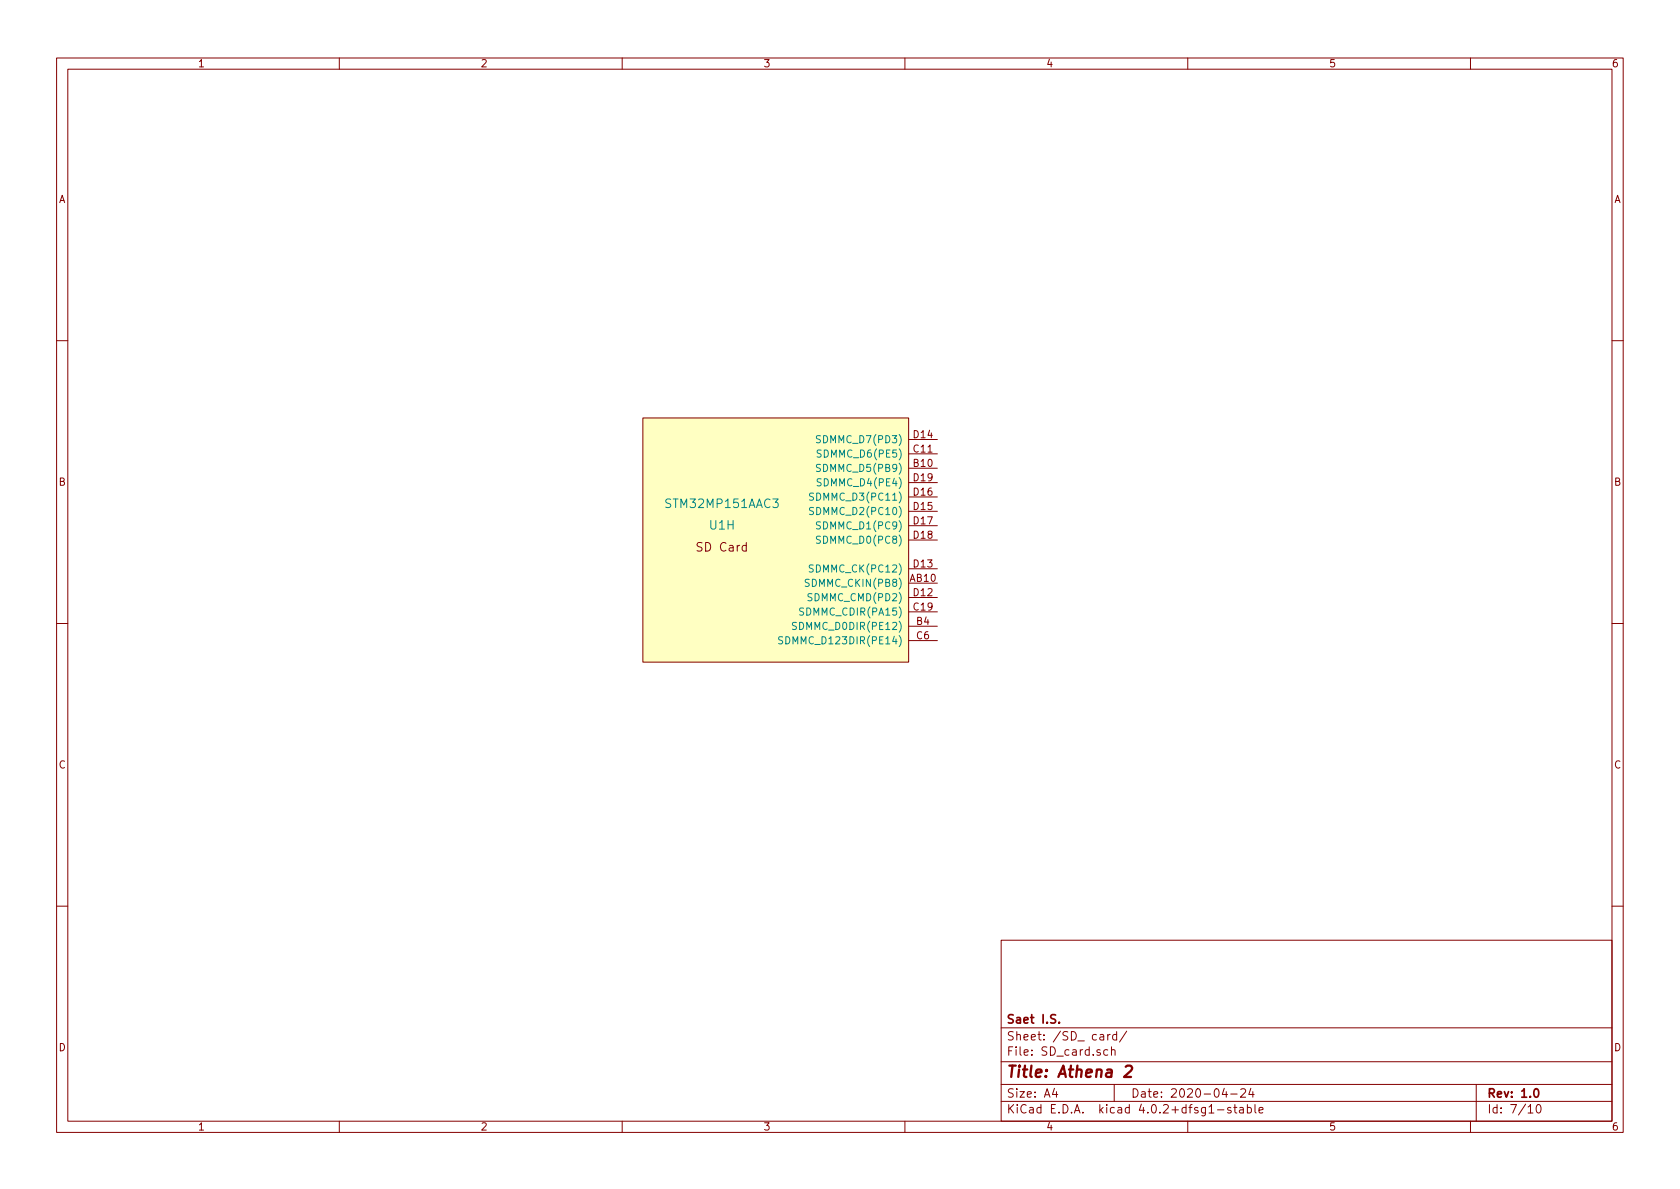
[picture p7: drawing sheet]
<svg xmlns="http://www.w3.org/2000/svg" width="297mm" height="210mm" viewBox="0 0 297 210" stroke-linecap="round" stroke-linejoin="round" font-family="sans-serif">
<g fill="none" stroke="#840000" stroke-width=".18">
<path d="M10 10.3h277v189.9h-277zM12 12.2h273v186.1h-273zM60 10.3v1.9M110 10.3v1.9M160 10.3v1.9M210 10.3v1.9M260 10.3v1.9M10 60.2h2M113.7 73.9h47v43.2h-47zM160.7 77.7h5M285 60.2h2M160.7 82.8h5"/>
<path d="M160.7 80.3h5M160.7 90.4h5M160.7 87.9h5M160.7 93h5M160.7 95.5h5M160.7 85.3h5M10 110.3h2M160.7 110.7h5M160.7 113.3h5M160.7 105.7h5M160.7 100.6h5M160.7 108.2h5"/>
<path d="M160.7 103.1h5M285 110.3h2M10 160.2h2M177 166.3h108v32h-108zM285 160.2h2M60 198.3v1.9M110 198.3v1.9M160 198.3v1.9M177 194.8h108M177 191.8h108M177 187.8h108M177 181.8h108"/>
<path d="M186.4 192.5l-.3 1h.9M186.8 193v1M195.9 185.7l-.5-.1-.3 .3 .1 .6 .2 .1 .5-.1M195.9 182.9v1M196.3 182.9l-.4 .3M196.5 185.7l.2-.1 .4 .1 .1 .9M196.5 185.1v1.5M197 191.8v3M197.4 183l-.4-.1-.3 .3 .1 .6 .2 .1 .4-.1M197.4 182.4v1.5M199.2 182.3l-1.3 2M210 198.3v1.9"/>
<path d="M215.3 196.3h1.1M216.5 192.5l-.4 1h.9M217.6 193.5h1.1M217.6 195.9a.37 .37 0 0 0-.6 .1l.1 .3 .5 .1 .1 .1-.2 .3-.5-.1M218.1 195.8h.6M218.3 195.3v1.3l.4 .2M219.2 195.9h.6v.9M219.4 192.7l.2-.2h.4l.2 .5-.9 1h.9M219.8 196.2l-.4 .1-.3 .2 .3 .3 .4-.1M220.5 195.9l.5-.1 .3 .3-.2 .6h-.6M220.5 195.3v1.5M221.2 192.5l-.4 1h.9"/>
<path d="M221.5 193v1M221.9 195.3v1.3l.2 .2M222.6 196.3l.7-.1v-.3l-.5-.1-.2 .2 .1 .7h.6M260 198.3v1.9M261 191.8v6.5M270.2 195.8l.4-.5v1.5M270.2 196.8h.8M271.8 195.5l.2-.2a.81 .81 0 0 1 .5 .6 .81 .81 0 0 1-.2 .8l-.2 .1a.79 .79 0 0 1-.3-1.3z"/>
</g>
<path d="M187.3 180.8v.1M271.3 192.7l.3-.2a.81 .81 0 0 1 .5 .6 .81 .81 0 0 1-.2 .8l-.2 .1a.79 .79 0 0 1-.4-1.3z" fill="none" stroke="#840000" stroke-width=".3"/>
<path d="M199 188.6l.3-.2h.5l.2 .1 .2 .5-.2 .3-1.3 1.1h1.3" fill="none" stroke="#840000" stroke-width=".41"/>
<path d="M113.7 73.9h47v43.2h-47z" fill="#ffffc2" stroke="#ffffc2" stroke-width=".18"/>
<g fill="none" stroke="#008484" stroke-width=".18">
<path d="M145.1 77.1h-.7v.4l.5 .2 .2 .3-.3 .3-.5-.1M145.2 79.6l-.7 .1v.4l.6 .2 .1 .3-.2 .2h-.5M143.8 99.9h-.5l-.2 .2 .1 .3 .5 .3v.3l-.1 .2-.5-.1M143.8 89.8l-.4-.1-.3 .3 .1 .3 .6 .2v.4l-.2 .1-.5-.1M143.8 87.2h-.4l-.3 .2 .1 .3 .6 .3v.3l-.2 .2-.5-.1M145.1 82.2h-.7v.4l.5 .2 .2 .3-.3 .3-.5-.1M145.1 92.3l-.7 .1v.4l.5 .2 .2 .3-.3 .2h-.5M145.1 94.9h-.7v.4l.5 .2 .2 .3-.3 .3-.5-.1M145.2 84.7l-.7 .1v.3l.6 .3 .1 .3-.2 .2-.5-.1M138.4 112.6l-.7 .1v.4l.6 .2 .1 .3-.2 .3-.5-.1M140.8 110.1h-.5l-.2 .2 .1 .3 .6 .2v.4l-.2 .1-.5-.1M142.1 107.6l-.5-.1-.2 .2 .1 .3 .5 .3v.4l-.1 .1-.5-.1"/>
<path d="M143.1 102.5h-.7v.4l.6 .2 .1 .3-.3 .3-.4-.1"/>
</g>
<text font-size="2.8" fill="#840000" x="178" y="190.5">Title: Athena 2</text>
<g font-size="2.1" fill="#008484">
<text x="118" y="89.8">STM32MP151AAC3</text>
<text x="125.5" y="93.6">U1H</text>
</g>
<g font-size="2.1" fill="#840000">
<text x="123.4" y="97.5">SD Card</text>
<text x="178" y="184">Sheet: /SD_ card/</text>
<text x="178" y="181">Saet I.S.</text>
<text x="178" y="186.7">File: SD_card.sch</text>
<text x="178" y="196.9">KiCad E.D.A. kicad 4.0.2+dfsg1-stable</text>
<text x="178" y="194.1">Size: A4</text>
<text x="200" y="194.1">Date: 2020-04-24</text>
<text x="263" y="194.1">Rev: 1.0</text>
<text x="263" y="196.9">Id: 7/10</text>
</g>
<g font-size="1.8" fill="#840000">
<text x="35" y="11.9">1</text>
<text x="85" y="11.9">2</text>
<text x="135" y="11.9">3</text>
<text x="185" y="11.9">4</text>
<text x="235" y="11.9">5</text>
<text x="285" y="11.9">6</text>
<text x="10.4" y="35.9">A</text>
<text x="285.4" y="35.9">A</text>
<text x="161.6" y="77.5">D14</text>
<text x="161.6" y="82.5">B10</text>
<text x="161.6" y="80">C11</text>
<text x="10.4" y="85.9">B</text>
<text x="161.6" y="87.6">D16</text>
<text x="161.6" y="85.1">D19</text>
<text x="285.4" y="85.9">B</text>
<text x="161.6" y="90.2">D15</text>
<text x="161.6" y="92.7">D17</text>
<text x="161.6" y="95.2">D18</text>
<text x="161.6" y="100.3">D13</text>
<text x="160.9" y="102.9">AB10</text>
<text x="161.6" y="105.4">D12</text>
<text x="161.6" y="107.9">C19</text>
<text x="162.1" y="110.5">B4</text>
<text x="162.1" y="113">C6</text>
<text x="10.4" y="135.9">C</text>
<text x="285.4" y="135.9">C</text>
<text x="10.4" y="185.9">D</text>
<text x="285.4" y="185.9">D</text>
<text x="35" y="199.9">1</text>
<text x="85" y="199.9">2</text>
<text x="135" y="199.9">3</text>
<text x="185" y="199.9">4</text>
<text x="235" y="199.9">5</text>
<text x="285" y="199.9">6</text>
</g>
<g font-size="1.8" fill="#008484">
<text x="145.1" y="83.4">SDMMC_D5(PB9)</text>
<text x="145.1" y="78.4">SDMMC_D7(PD3)</text>
<text x="145.2" y="80.9">SDMMC_D6(PE5)</text>
<text x="144.1" y="88.5">SDMMC_D3(PC11)</text>
<text x="145.2" y="86">SDMMC_D4(PE4)</text>
<text x="144.1" y="91.1">SDMMC_D2(PC10)</text>
<text x="145.1" y="93.6">SDMMC_D1(PC9)</text>
<text x="143.8" y="101.2">SDMMC_CK(PC12)</text>
<text x="145.1" y="96.1">SDMMC_D0(PC8)</text>
<text x="143" y="103.8">SDMMC_CKIN(PB8)</text>
<text x="143.3" y="106.3">SDMMC_CMD(PD2)</text>
<text x="139.2" y="113.9">SDMMC_D123DIR(PE14)</text>
<text x="141.2" y="111.4">SDMMC_D0DIR(PE12)</text>
<text x="142.1" y="108.8">SDMMC_CDIR(PA15)</text>
</g>
</svg>
